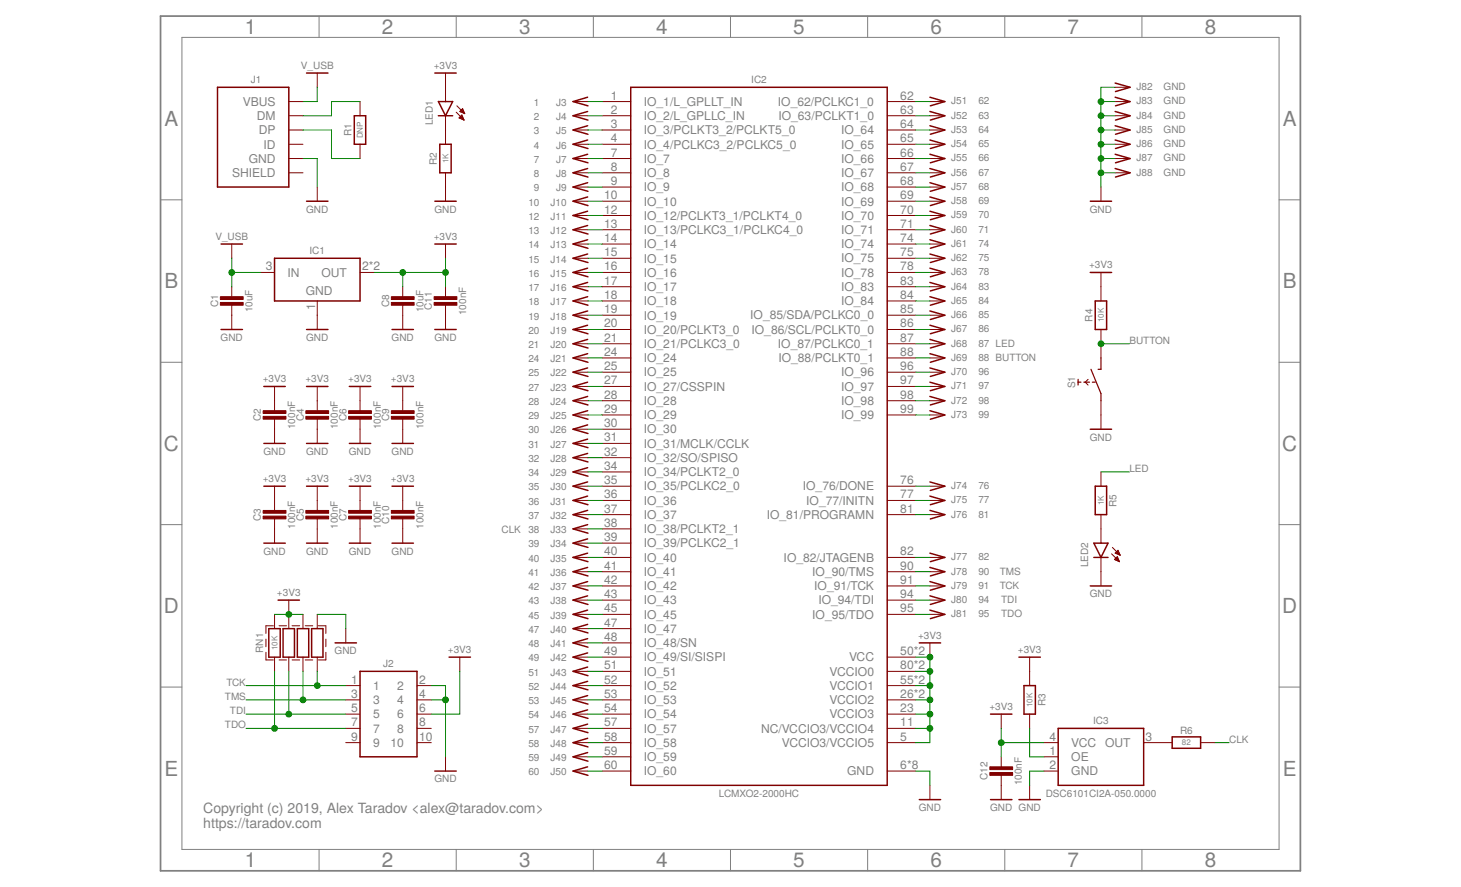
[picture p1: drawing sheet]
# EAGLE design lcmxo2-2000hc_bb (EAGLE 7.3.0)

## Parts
C1  10uF  C-0805  [SMD0805]
C2  100nF  C-0603  [SMD0603]
C3  100nF  C-0603  [SMD0603]
C4  100nF  C-0603  [SMD0603]
C5  100nF  C-0603  [SMD0603]
C6  100nF  C-0603  [SMD0603]
C7  100nF  C-0603  [SMD0603]
C8  10uF  C-0805  [SMD0805]
C9  100nF  C-0603  [SMD0603]
C10  100nF  C-0603  [SMD0603]
C11  100nF  C-0603  [SMD0603]
C12  100nF  C-0603  [SMD0603]
IC1  LM1117-SOT223  [SOT223]
IC2  LCMXO2-2000HC  LCMXO2-100  [TQFP-100-0.5MM]
IC3  DSC6101CI2A-050.0000  OSC_EN-CDFN4  [CDFN4]
J1  USB-B-MICRO-SMT  [USB-B-MICRO-SMT-SHELL-TH]
J2  HEADER-5X2-TH-1.27  [HEADER-5X2-1.27MM]
J3  1  CONN-SINGLE-TH  [PIN-TH]
J4  2  CONN-SINGLE-TH  [PIN-TH]
J5  3  CONN-SINGLE-TH  [PIN-TH]
J6  4  CONN-SINGLE-TH  [PIN-TH]
J7  7  CONN-SINGLE-TH  [PIN-TH]
J8  8  CONN-SINGLE-TH  [PIN-TH]
J9  9  CONN-SINGLE-TH  [PIN-TH]
J10  10  CONN-SINGLE-TH  [PIN-TH]
J11  12  CONN-SINGLE-TH  [PIN-TH]
J12  13  CONN-SINGLE-TH  [PIN-TH]
J13  14  CONN-SINGLE-TH  [PIN-TH]
J14  15  CONN-SINGLE-TH  [PIN-TH]
J15  16  CONN-SINGLE-TH  [PIN-TH]
J16  17  CONN-SINGLE-TH  [PIN-TH]
J17  18  CONN-SINGLE-TH  [PIN-TH]
J18  19  CONN-SINGLE-TH  [PIN-TH]
J19  20  CONN-SINGLE-TH  [PIN-TH]
J20  21  CONN-SINGLE-TH  [PIN-TH]
J21  24  CONN-SINGLE-TH  [PIN-TH]
J22  25  CONN-SINGLE-TH  [PIN-TH]
J23  27  CONN-SINGLE-TH  [PIN-TH]
J24  28  CONN-SINGLE-TH  [PIN-TH]
J25  29  CONN-SINGLE-TH  [PIN-TH]
J26  30  CONN-SINGLE-TH  [PIN-TH]
J27  31  CONN-SINGLE-TH  [PIN-TH]
J28  32  CONN-SINGLE-TH  [PIN-TH]
J29  34  CONN-SINGLE-TH  [PIN-TH]
J30  35  CONN-SINGLE-TH  [PIN-TH]
J31  36  CONN-SINGLE-TH  [PIN-TH]
J32  37  CONN-SINGLE-TH  [PIN-TH]
J33  38  CONN-SINGLE-TH  [PIN-TH]
J34  39  CONN-SINGLE-TH  [PIN-TH]
J35  40  CONN-SINGLE-TH  [PIN-TH]
J36  41  CONN-SINGLE-TH  [PIN-TH]
J37  42  CONN-SINGLE-TH  [PIN-TH]
J38  43  CONN-SINGLE-TH  [PIN-TH]
J39  45  CONN-SINGLE-TH  [PIN-TH]
J40  47  CONN-SINGLE-TH  [PIN-TH]
J41  48  CONN-SINGLE-TH  [PIN-TH]
J42  49  CONN-SINGLE-TH  [PIN-TH]
J43  51  CONN-SINGLE-TH  [PIN-TH]
J44  52  CONN-SINGLE-TH  [PIN-TH]
J45  53  CONN-SINGLE-TH  [PIN-TH]
J46  54  CONN-SINGLE-TH  [PIN-TH]
J47  57  CONN-SINGLE-TH  [PIN-TH]
J48  58  CONN-SINGLE-TH  [PIN-TH]
J49  59  CONN-SINGLE-TH  [PIN-TH]
J50  60  CONN-SINGLE-TH  [PIN-TH]
J51  62  CONN-SINGLE-TH  [PIN-TH]
J52  63  CONN-SINGLE-TH  [PIN-TH]
J53  64  CONN-SINGLE-TH  [PIN-TH]
J54  65  CONN-SINGLE-TH  [PIN-TH]
J55  66  CONN-SINGLE-TH  [PIN-TH]
J56  67  CONN-SINGLE-TH  [PIN-TH]
J57  68  CONN-SINGLE-TH  [PIN-TH]
J58  69  CONN-SINGLE-TH  [PIN-TH]
J59  70  CONN-SINGLE-TH  [PIN-TH]
J60  71  CONN-SINGLE-TH  [PIN-TH]
J61  74  CONN-SINGLE-TH  [PIN-TH]
J62  75  CONN-SINGLE-TH  [PIN-TH]
J63  78  CONN-SINGLE-TH  [PIN-TH]
J64  83  CONN-SINGLE-TH  [PIN-TH]
J65  84  CONN-SINGLE-TH  [PIN-TH]
J66  85  CONN-SINGLE-TH  [PIN-TH]
J67  86  CONN-SINGLE-TH  [PIN-TH]
J68  87  CONN-SINGLE-TH  [PIN-TH]
J69  88  CONN-SINGLE-TH  [PIN-TH]
J70  96  CONN-SINGLE-TH  [PIN-TH]
J71  97  CONN-SINGLE-TH  [PIN-TH]
J72  98  CONN-SINGLE-TH  [PIN-TH]
J73  99  CONN-SINGLE-TH  [PIN-TH]
J74  76  CONN-SINGLE-TH  [PIN-TH]
J75  77  CONN-SINGLE-TH  [PIN-TH]
J76  81  CONN-SINGLE-TH  [PIN-TH]
J77  82  CONN-SINGLE-TH  [PIN-TH]
J78  90  CONN-SINGLE-TH  [PIN-TH]
J79  91  CONN-SINGLE-TH  [PIN-TH]
J80  94  CONN-SINGLE-TH  [PIN-TH]
J81  95  CONN-SINGLE-TH  [PIN-TH]
J82  GND  CONN-SINGLE-TH  [PIN-TH]
J83  GND  CONN-SINGLE-TH  [PIN-TH]
J84  GND  CONN-SINGLE-TH  [PIN-TH]
J85  GND  CONN-SINGLE-TH  [PIN-TH]
J86  GND  CONN-SINGLE-TH  [PIN-TH]
J87  GND  CONN-SINGLE-TH  [PIN-TH]
J88  GND  CONN-SINGLE-TH  [PIN-TH]
LED1  LED_SMDLED_0603  [SMD0603]
LED2  LED_SMDLED_0603  [SMD0603]
R1  DNP  R-0603  [SMD0603]
R2  1K  R-0603  [SMD0603]
R3  10K  R-0603  [SMD0603]
R4  10K  R-0603  [SMD0603]
R5  1K  R-0603  [SMD0603]
R6  82  R-0603  [SMD0603]
RN1  10K  RN-4-0603-X4  [SMD0603-X4]
S1  TACT_SWITCH_6MM-SMD-HALF  [TACT-SMD-6MM-HALF]

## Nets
+3V3: C2.2 C3.2 C4.2 C5.2 C6.2 C7.2 C8.2 C9.2 C10.2 C11.2 C12.2 IC1.2(OUT) IC1.4(OUT) IC2.5(VCCIO3/VCCIO5) IC2.11(NC/VCCIO3/VCCIO4) IC2.23(VCCIO3) IC2.26(VCCIO2) IC2.46(VCCIO2) IC2.50(VCC) IC2.55(VCCIO1) IC2.73(VCCIO1) IC2.80(VCCIO0) IC2.93(VCCIO0) IC2.100(VCC) IC3.4(VCC) J2.6 LED1.1(A) R3.1 R4.2 RN1.6 RN1.7 RN1.8
BUTTON: IC2.88(IO_88/PCLKT0_1) J69.1 R4.1 S1.2
CLK: IC2.38(IO_38/PCLKT2_1) J33.1 R6.2
GND: C1.1 C2.1 C3.1 C4.1 C5.1 C6.1 C7.1 C8.1 C9.1 C10.1 C11.1 C12.1 IC1.1(GND) IC2.6(GND) IC2.22(GND) IC2.33(GND) IC2.44(GND) IC2.56(GND) IC2.72(GND) IC2.79(GND) IC2.92(GND) IC3.2(GND) J1.5(GND) J2.2 J2.4 J82.1 J83.1 J84.1 J85.1 J86.1 J87.1 J88.1 LED2.2(C) R2.1 RN1.5 S1.1
JTAGEN: IC2.82(IO_82/JTAGENB) J77.1
LED: IC2.87(IO_87/PCLKC0_1) J68.1 R5.1
N$1: IC2.1(IO_1/L_GPLLT_IN) J3.1
N$2: IC2.2(IO_2/L_GPLLC_IN) J4.1
N$3: IC2.3(IO_3/PCLKT3_2/PCLKT5_0) J5.1
N$4: J1.2(DM) R1.2
N$5: IC2.4(IO_4/PCLKC3_2/PCLKC5_0) J6.1
N$6: J1.3(DP) R1.1
N$7: IC2.7(IO_7) J7.1
N$9: IC2.8(IO_8) J8.1
N$10: IC2.9(IO_9) J9.1
N$12: IC2.10(IO_10) J10.1
N$13: IC2.12(IO_12/PCLKT3_1/PCLKT4_0) J11.1
N$14: IC2.13(IO_13/PCLKC3_1/PCLKC4_0) J12.1
N$15: IC2.14(IO_14) J13.1
N$16: IC2.15(IO_15) J14.1
N$17: IC2.16(IO_16) J15.1
N$18: IC2.17(IO_17) J16.1
N$19: IC2.18(IO_18) J17.1
N$20: IC2.19(IO_19) J18.1
N$21: IC2.20(IO_20/PCLKT3_0) J19.1
N$22: IC2.21(IO_21/PCLKC3_0) J20.1
N$23: IC2.24(IO_24) J21.1
N$24: IC2.25(IO_25) J22.1
N$25: IC2.27(IO_27/CSSPIN) J23.1
N$26: IC2.28(IO_28) J24.1
N$27: IC2.29(IO_29) J25.1
N$28: IC2.30(IO_30) J26.1
N$29: IC2.31(IO_31/MCLK/CCLK) J27.1
N$30: IC2.32(IO_32/SO/SPISO) J28.1
N$31: IC2.34(IO_34/PCLKT2_0) J29.1
N$32: IC2.35(IO_35/PCLKC2_0) J30.1
N$33: IC2.36(IO_36) J31.1
N$34: IC2.37(IO_37) J32.1
N$35: IC3.3(OUT) R6.1
N$36: IC3.1(OE) R3.2
N$38: IC2.39(IO_39/PCLKC2_1) J34.1
N$39: IC2.40(IO_40) J35.1
N$40: IC2.41(IO_41) J36.1
N$41: IC2.42(IO_42) J37.1
N$42: IC2.43(IO_43) J38.1
N$43: IC2.45(IO_45) J39.1
N$44: IC2.47(IO_47) J40.1
N$45: IC2.48(IO_48/SN) J41.1
N$46: IC2.49(IO_49/SI/SISPI) J42.1
N$47: IC2.51(IO_51) J43.1
N$48: IC2.52(IO_52) J44.1
N$49: IC2.53(IO_53) J45.1
N$50: IC2.54(IO_54) J46.1
N$51: IC2.57(IO_57) J47.1
N$52: IC2.58(IO_58) J48.1
N$53: IC2.59(IO_59) J49.1
N$54: LED2.1(A) R5.2
N$55: IC2.60(IO_60) J50.1
N$56: IC2.62(IO_62/PCLKC1_0) J51.1
N$57: IC2.63(IO_63/PCLKT1_0) J52.1
N$58: IC2.99(IO_99) J73.1
N$59: IC2.98(IO_98) J72.1
N$60: IC2.64(IO_64) J53.1
N$61: IC2.65(IO_65) J54.1
N$62: IC2.66(IO_66) J55.1
N$63: IC2.67(IO_67) J56.1
N$64: IC2.68(IO_68) J57.1
N$65: IC2.69(IO_69) J58.1
N$66: IC2.70(IO_70) J59.1
N$67: IC2.71(IO_71) J60.1
N$68: IC2.74(IO_74) J61.1
N$69: IC2.75(IO_75) J62.1
N$70: IC2.78(IO_78) J63.1
N$71: IC2.83(IO_83) J64.1
N$72: IC2.84(IO_84) J65.1
N$73: IC2.85(IO_85/SDA/PCLKC0_0) J66.1
N$74: IC2.86(IO_86/SCL/PCLKT0_0) J67.1
N$77: IC2.96(IO_96) J70.1
N$78: IC2.97(IO_97) J71.1
N$79: IC2.76(IO_76/DONE) J74.1
N$80: IC2.77(IO_77/INITN) J75.1
N$81: IC2.81(IO_81/PROGRAMN) J76.1
N$84: LED1.2(C) R2.2
TCK: IC2.91(IO_91/TCK) J2.1 J79.1 RN1.4
TDI: IC2.94(IO_94/TDI) J2.5 J80.1 RN1.2
TDO: IC2.95(IO_95/TDO) J2.7 J81.1 RN1.1
TMS: IC2.90(IO_90/TMS) J2.3 J78.1 RN1.3
V_USB: C1.2 IC1.3(IN) J1.1(VBUS)
Unconnected: J1.4(ID) J1.M1(SHIELD) J1.M2(SHIELD) J1.M3(SHIELD) J1.M4(SHIELD) J2.8 J2.9 J2.10

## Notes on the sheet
- Copyright (c) 2019, Alex Taradov <alex@taradov.com>
  https://taradov.com
